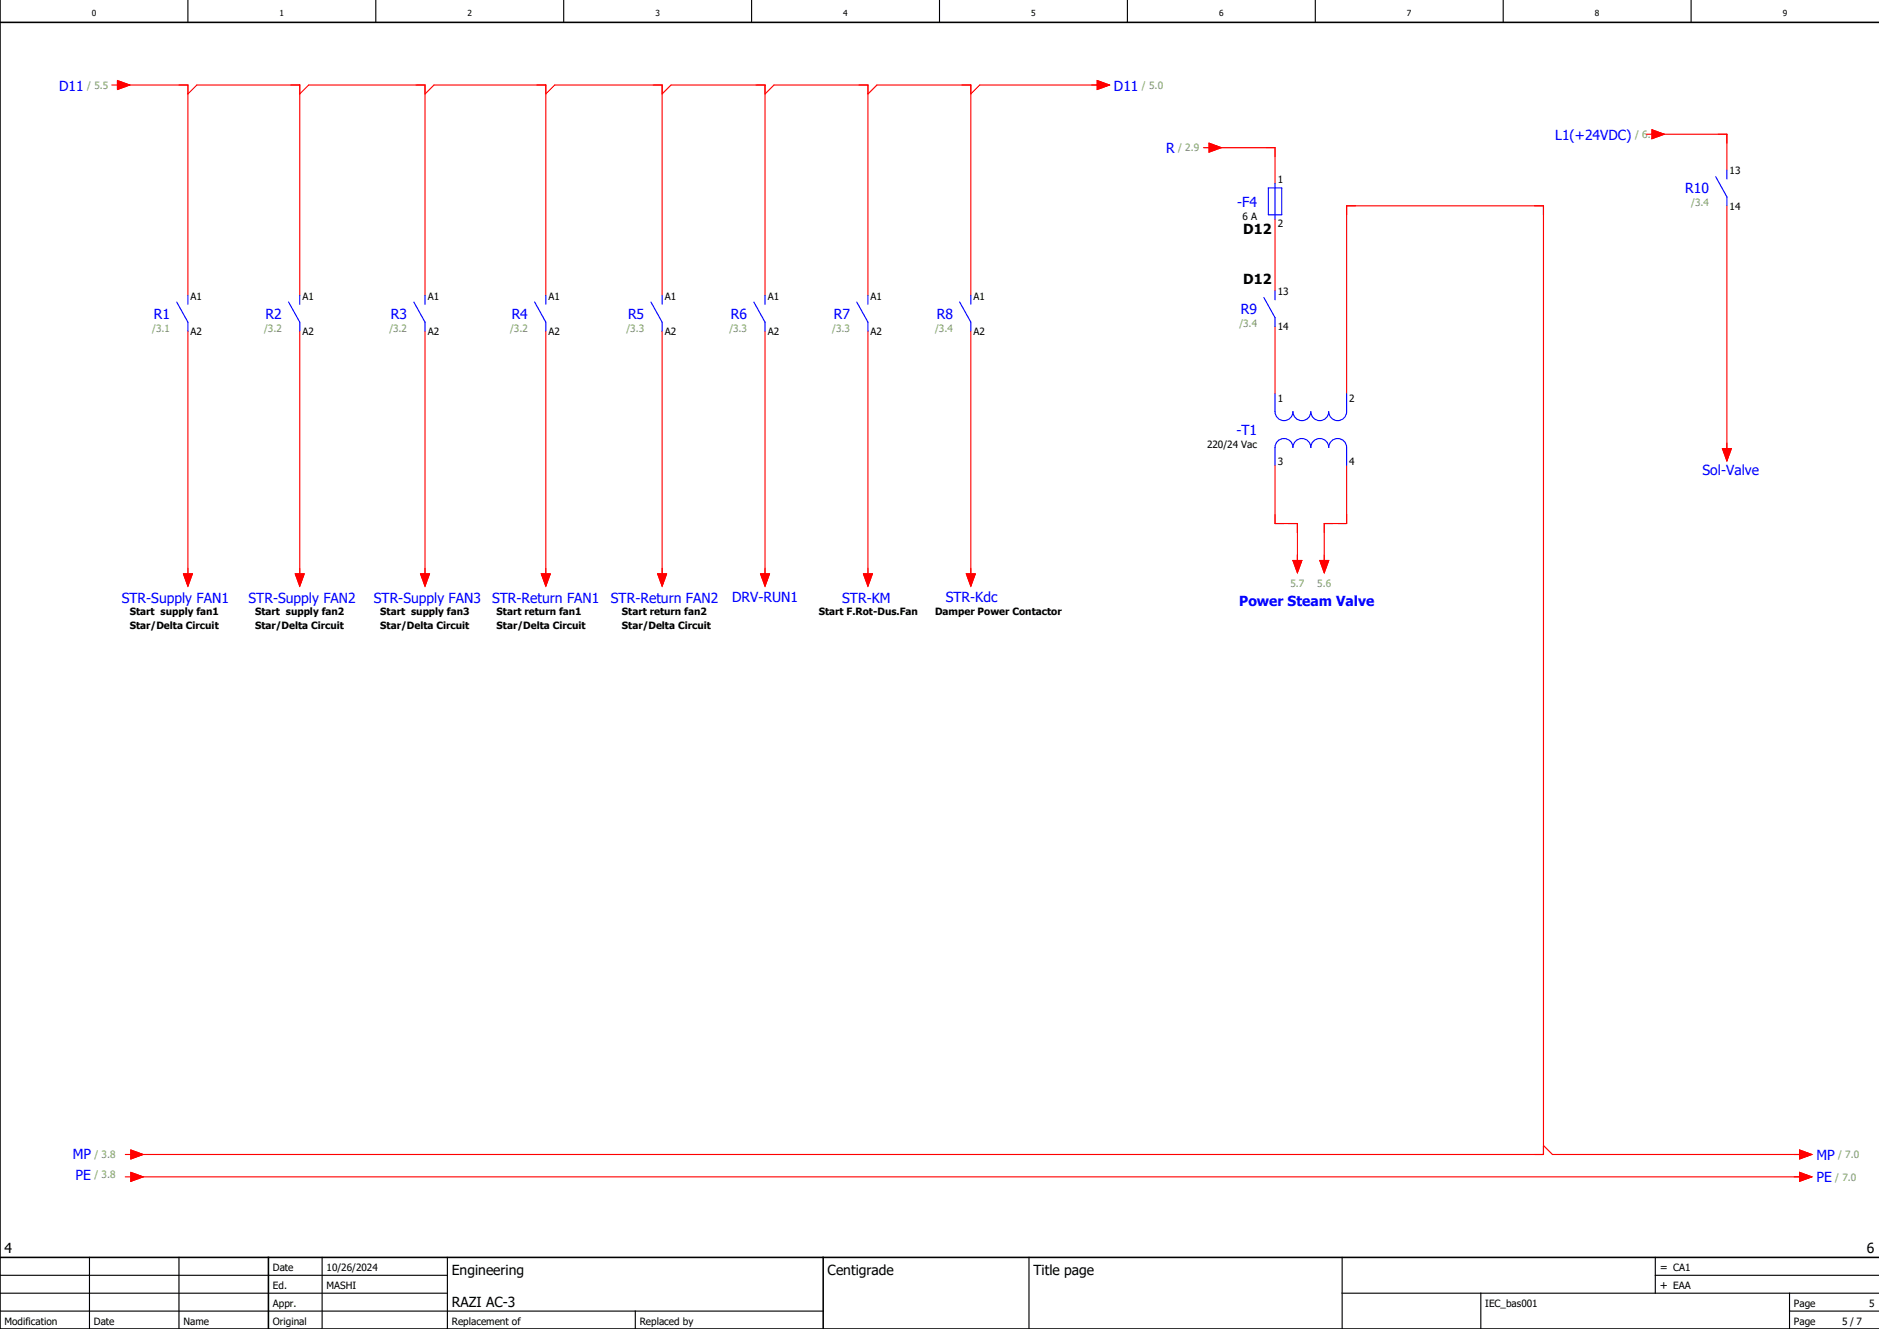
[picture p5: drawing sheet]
<svg xmlns="http://www.w3.org/2000/svg" width="420mm" height="297mm" viewBox="0 0 420 297" stroke-linecap="round" stroke-linejoin="round" font-family="sans-serif">
<g fill="none" stroke="#000" stroke-width=".25">
<path d="M42 0v5M84 0v5M126 0v5M168 0v5M210 0v5M252 0v5M294 0v5M336 0v5M378 0v5M0 293h184M0 289h100M0 285h100"/>
<path d="M20 281v16M40 281v16M72 281v16M100 281v16M142 293v4M230 281v16M300 289h120M300 281v16M331 289v8M370 285h50M370 281v8M400 293h20"/>
<path d="M400 289v8"/>
</g>
<path d="M0 5h420M0 0v297h420M0 281h420M60 281v16M184 281v16" fill="none" stroke="#000" stroke-width=".35"/>
<g fill="none" stroke="#f00" stroke-width=".25">
<path d="M25 19h1.3M26.3 18l2.7 1-2.7 1zM27 19h15v47M245.3 18l2.7 1-2.7 1zM246 19h-27l-2 2M42 21l2-2h23v47M67 21l2-2h26v47M95 21l2-2h25v47M122 21l2-2h24v47M148 21l2-2h21v47M171 21l2-2h21v47M194 21l2-2h21v47"/>
<path d="M269 33h1.2M270.2 32l2.8 1-2.8 1zM271 33h14v8M368 30h1.2M369.2 29l2.8 1-2.8 1zM370 30h16v8M285 49v16M386 46v55M42 74v55M67 74v55M95 74v55M122 74v55"/>
<path d="M148 74v55M171 74v55M194 74v55M217 74v55M285 73v15M301 88v-42h44v212h-315M285 104v13h5v9M301 104v13h-5v9M385 100.2h2l-1 2.8zM41 128.3h2l-1 2.7zM66 128.3h2l-1 2.7zM94 128.3h2l-1 2.7z"/>
<path d="M121 128.3h2l-1 2.7zM147 128.3h2l-1 2.7zM170 128.3h2l-1 2.7zM193 128.3h2l-1 2.7zM216 128.3h2l-1 2.7zM289 125.3h2l-1 2.7zM295 125.3h2l-1 2.7zM28 258h1.3M29.3 257l2.7 1-2.7 1zM345 256l2 2h56M402.3 257l2.7 1-2.7 1zM28 263h1.3"/>
<path d="M29.3 262l2.7 1-2.7 1zM30 263h373M402.3 262l2.7 1-2.7 1z"/>
</g>
<g fill="none" stroke="#00f" stroke-width=".25">
<path d="M383.5 39.5l2.5 4.5v2M386 38v2M283.5 42h3v6h-3zM285 41v8M39.5 67.5l2.5 4.5v2M42 66v2M64.5 67.5l2.5 4.5v2M67 66v2M92.5 67.5l2.5 4.5v2M95 66v2M119.5 67.5l2.5 4.5v2M122 66v2"/>
<path d="M145.5 67.5l2.5 4.5v2M148 66v2M168.5 67.5l2.5 4.5v2M171 66v2M191.5 67.5l2.5 4.5v2M194 66v2M214.5 67.5l2.5 4.5v2M217 66v2M282.5 66.5l2.5 4.5v2M285 65v2M285 88v4a2 2 0 0 0 2 2 2 2 0 0 0 2-2 2 2 0 0 0 2 2 2 2 0 0 0 2-2 2 2 0 0 0 2 2 2 2 0 0 0 2-2 2 2 0 0 0 2 2 2 2 0 0 0 2-2v-4M285 104v-4a2 2 0 0 1 2-2 2 2 0 0 1 2 2 2 2 0 0 1 2-2 2 2 0 0 1 2 2 2 2 0 0 1 2-2 2 2 0 0 1 2 2 2 2 0 0 1 2-2 2 2 0 0 1 2 2v4"/>
</g>
<g fill="#f00" stroke="#f00" stroke-width=".22">
<path d="M26.3 18l2.7 1-2.7 1z"/>
<path d="M245.3 18l2.7 1-2.7 1z"/>
<path d="M41 128.3h2l-1 2.7z"/>
<path d="M66 128.3h2l-1 2.7z"/>
<path d="M289 125.3h2l-1 2.7z"/>
<path d="M295 125.3h2l-1 2.7z"/>
<path d="M270.2 32l2.8 1-2.8 1z"/>
<path d="M29.3 257l2.7 1-2.7 1z"/>
<path d="M29.3 262l2.7 1-2.7 1z"/>
<path d="M402.3 257l2.7 1-2.7 1z"/>
<path d="M402.3 262l2.7 1-2.7 1z"/>
<path d="M121 128.3h2l-1 2.7z"/>
<path d="M147 128.3h2l-1 2.7z"/>
<path d="M94 128.3h2l-1 2.7z"/>
<path d="M170 128.3h2l-1 2.7z"/>
<path d="M193 128.3h2l-1 2.7z"/>
<path d="M216 128.3h2l-1 2.7z"/>
<path d="M385 100.2h2l-1 2.8z"/>
<path d="M369.2 29l2.8 1-2.8 1z"/>
</g>
<g font-size="3.1" fill="#00f">
<text x="13.2" y="20.2">D11</text>
<text x="249" y="20.2">D11</text>
<text x="260.6" y="34.2">R</text>
<text x="347.6" y="31.2">L1(+24VDC)</text>
<text x="276.6" y="46.2">-F4</text>
<text x="376.7" y="43.2">R10</text>
<text x="34.4" y="71.2">R1</text>
<text x="59.4" y="71.2">R2</text>
<text x="87.4" y="71.2">R3</text>
<text x="114.4" y="71.2">R4</text>
<text x="140.4" y="71.2">R5</text>
<text x="163.4" y="71.2">R6</text>
<text x="186.4" y="71.2">R7</text>
<text x="209.4" y="71.2">R8</text>
<text x="277.4" y="70.2">R9</text>
<text x="276.4" y="97.2">-T1</text>
<text x="380.6" y="106.2">Sol-Valve</text>
<text x="27.2" y="134.7">STR-Supply FAN1</text>
<text x="55.6" y="134.7">STR-Supply FAN2</text>
<text x="83.6" y="134.7">STR-Supply FAN3</text>
<text x="110" y="134.7">STR-Return FAN1</text>
<text x="136.5" y="134.7">STR-Return FAN2</text>
<text x="163.6" y="134.6">DRV-RUN1</text>
<text x="188.3" y="134.7">STR-KM</text>
<text x="211.4" y="134.6">STR-Kdc</text>
<text x="277" y="135.4">Power Steam Valve</text>
<text x="16.3" y="259.1">MP</text>
<text x="16.9" y="263.7">PE</text>
<text x="406" y="259.2">MP</text>
<text x="406" y="264.2">PE</text>
</g>
<g font-size="3.1">
<text x="277.9" y="52.4">D12</text>
<text x="277.9" y="63.4">D12</text>
<text x="1" y="280">4</text>
<text x="417.3" y="280">6</text>
<text x="101" y="285">Engineering</text>
<text x="185" y="285">Centigrade</text>
<text x="231" y="285">Title page</text>
<text x="101" y="292">RAZI AC-3</text>
</g>
<g font-size="2.5">
<text x="371" y="284">= CA1</text>
<text x="371" y="288">+ EAA</text>
</g>
<g font-size="2.2" fill="#7ca552">
<text x="19.5" y="19.9">/ 5.5</text>
<text x="255.3" y="19.9">/ 5.0</text>
<text x="263.3" y="33.8">/ 2.9</text>
<text x="365.5" y="30.9">/ 6.1</text>
<text x="378" y="46.1">/3.4</text>
<text x="34" y="74.1">/3.1</text>
<text x="59" y="74.1">/3.2</text>
<text x="87" y="74.1">/3.2</text>
<text x="114" y="74.1">/3.2</text>
<text x="140" y="74.1">/3.3</text>
<text x="163" y="74.1">/3.3</text>
<text x="186" y="74.1">/3.3</text>
<text x="209" y="74.1">/3.4</text>
<text x="277" y="73.1">/3.4</text>
<text x="288.4" y="131.2">5.7</text>
<text x="294.4" y="131.2">5.6</text>
<text x="21.1" y="263.4">/ 3.8</text>
<text x="21.1" y="258.8">/ 3.8</text>
<text x="410.2" y="263.9">/ 7.0</text>
<text x="410.9" y="258.9">/ 7.0</text>
</g>
<g font-size="2.2">
<text x="285.6" y="40.9">1</text>
<text x="386.6" y="38.9">13</text>
<text x="386.6" y="46.8">14</text>
<text x="277.7" y="49.1">6 A</text>
<text x="285.6" y="50.8">2</text>
<text x="285.6" y="65.9">13</text>
<text x="42.6" y="66.9">A1</text>
<text x="67.6" y="66.9">A1</text>
<text x="95.6" y="66.9">A1</text>
<text x="122.6" y="66.9">A1</text>
<text x="148.6" y="66.9">A1</text>
<text x="171.6" y="66.9">A1</text>
<text x="194.6" y="66.9">A1</text>
<text x="217.6" y="66.9">A1</text>
<text x="42.6" y="74.8">A2</text>
<text x="67.6" y="74.8">A2</text>
<text x="95.6" y="74.8">A2</text>
<text x="122.6" y="74.8">A2</text>
<text x="148.6" y="74.8">A2</text>
<text x="171.6" y="74.8">A2</text>
<text x="194.6" y="74.8">A2</text>
<text x="217.6" y="74.8">A2</text>
<text x="285.6" y="73.8">14</text>
<text x="285.6" y="89.9">1</text>
<text x="301.6" y="89.9">2</text>
<text x="269.8" y="100.1">220/24 Vac</text>
<text x="285.6" y="103.8">3</text>
<text x="301.6" y="103.8">4</text>
<text x="29" y="137.5">Start supply fan1</text>
<text x="57" y="137.5">Start supply fan2</text>
<text x="85" y="137.5">Start supply fan3</text>
<text x="111" y="137.5">Start return fan1</text>
<text x="139" y="137.5">Start return fan2</text>
<text x="183" y="137.5">Start F.Rot-Dus.Fan</text>
<text x="209" y="137.5">Damper Power Contactor</text>
<text x="29" y="140.5">Star/Delta Circuit</text>
<text x="57" y="140.5">Star/Delta Circuit</text>
<text x="85" y="140.5">Star/Delta Circuit</text>
<text x="111" y="140.5">Star/Delta Circuit</text>
<text x="139" y="140.5">Star/Delta Circuit</text>
<text x="61" y="284">Date</text>
<text x="73" y="284">10/26/2024</text>
<text x="61" y="288">Ed.</text>
<text x="61" y="292">Appr.</text>
<text x="73" y="288">MASHI</text>
<text x="332" y="292">IEC_bas001</text>
<text x="401" y="292">Page</text>
<text x="417.8" y="292">5</text>
<text x="1" y="296">Modification</text>
<text x="21" y="296">Date</text>
<text x="41" y="296">Name</text>
<text x="61" y="296">Original</text>
<text x="101" y="296">Replacement of</text>
<text x="143" y="296">Replaced by</text>
<text x="401" y="296">Page</text>
<text x="411.8" y="296">5 / 7</text>
</g>
<g font-size="1.9">
<text x="20.5" y="3.6">0</text>
<text x="62.5" y="3.6">1</text>
<text x="104.5" y="3.6">2</text>
<text x="146.5" y="3.6">3</text>
<text x="188.5" y="3.6">4</text>
<text x="230.5" y="3.6">5</text>
<text x="272.5" y="3.6">6</text>
<text x="314.5" y="3.6">7</text>
<text x="356.5" y="3.6">8</text>
<text x="398.5" y="3.6">9</text>
</g>
</svg>
